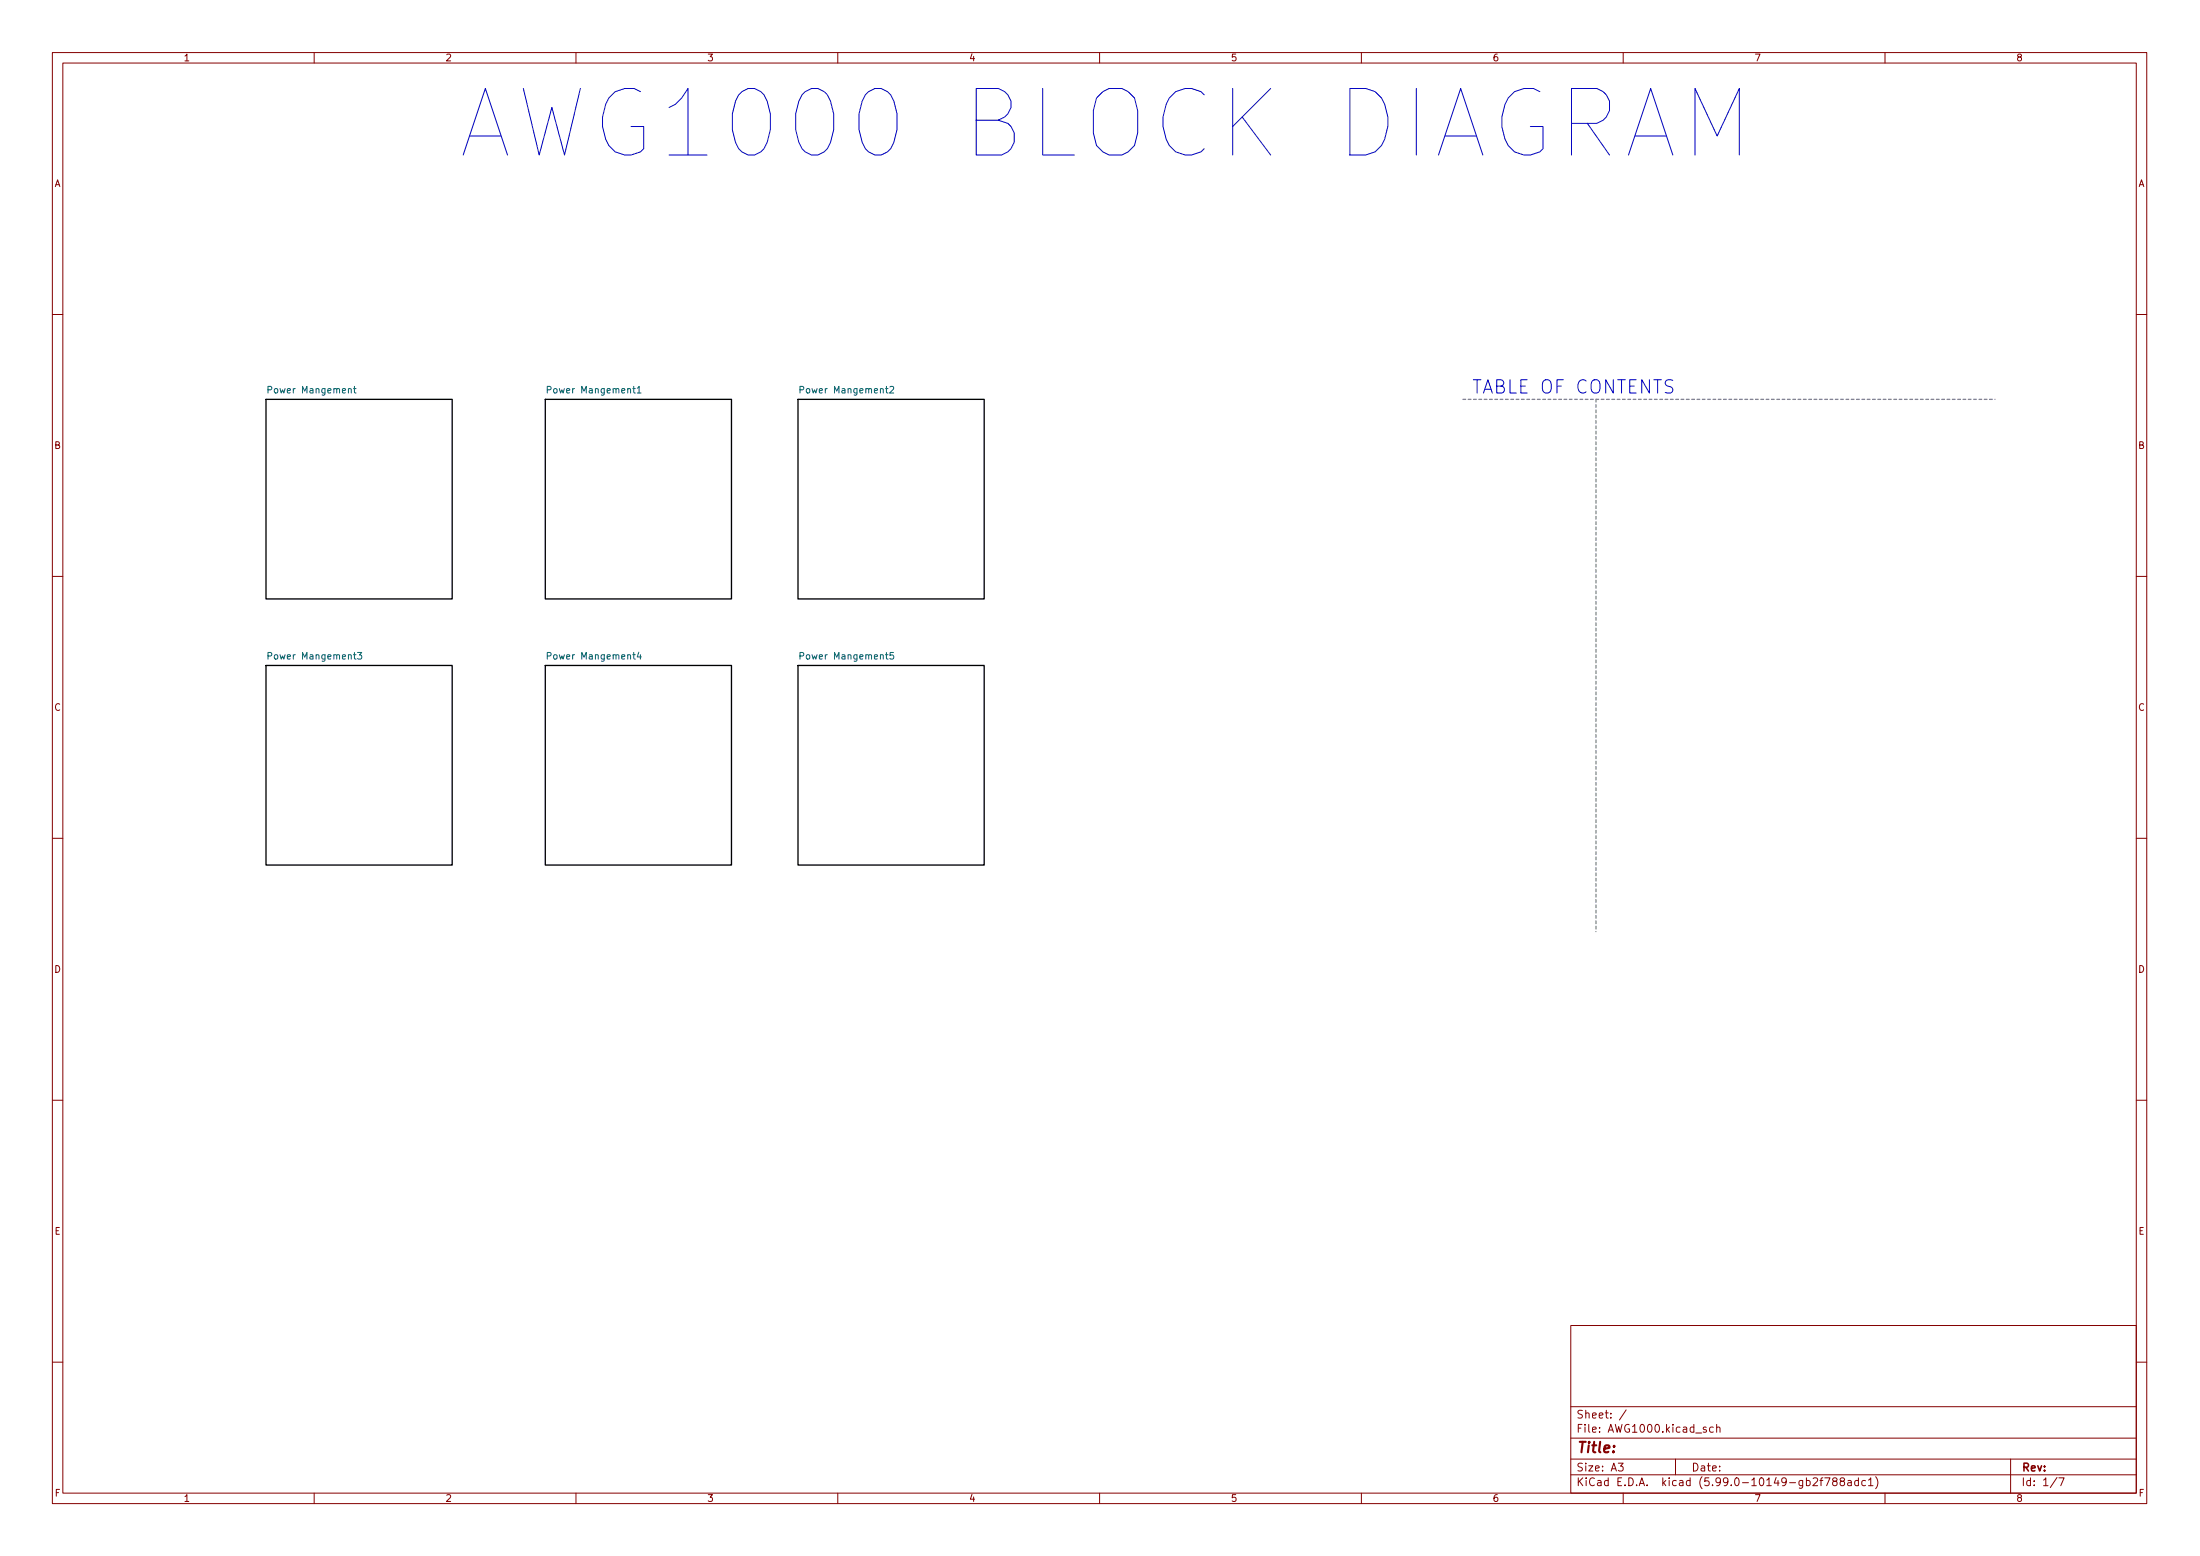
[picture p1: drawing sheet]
<svg xmlns="http://www.w3.org/2000/svg" width="420mm" height="297mm" viewBox="0 0 420 297" stroke-linecap="round" stroke-linejoin="round" font-family="sans-serif">
<g fill="none" stroke="#840000" stroke-width=".19">
<path d="M10 10h400v277h-400zM12 12h396v273h-396zM60 10v2M110 10v2M160 10v2M210 10v2M260 10v2M310 10v2M360 10v2M10 60h2M408 60h2M10 110h2"/>
<path d="M408 110h2M10 160h2M408 160h2M10 210h2M408 210h2M300 253h108v32h-108zM10 260h2M300 278.5h108M300 274.5h108M300 268.5h108M309.1 279.3h.9l-.5 .6 .4 .1v.7l-.2 .1-.6-.1M310.6 269.1l-1.3 2"/>
<path d="M320 278.5v3M325.9 272.5l-.4-.1-.2 .2 .1 .2 .5 .2v.3h-.6M327.2 272.5l-.4-.1-.3 .3 .1 .6h.6M327.9 272.6l.2-.2 .3 .1 .1 .9M327.9 271.9v1.5M384 278.5v6.5M408 260h2M60 285v2M110 285v2M160 285v2M210 285v2M260 285v2"/>
<path d="M300 281.5h108M310 285v2M346.3 282.3l.5-.2 .3 .2v.2l-.9 1.1h.9M347.6 282.6h.5M348.1 282.1l-.3 .2v1.3M348.5 282.1h1l-.6 1.5M350.3 282.8l-.3-.3 .1-.2 .2-.2 .4 .1 .2 .2-.1 .2-.7 .2-.1 .2 .1 .5 .2 .1h.3l.3-.3-.1-.4-.2-.1M351.7 282.8l-.3-.3 .1-.2 .2-.2 .4 .1 .2 .2-.1 .2-.6 .2-.2 .2 .1 .5 .2 .1h.3l.3-.3-.1-.4-.2-.1M352.9 282.7h.6l.1 .9M353.6 283h-.5a.29 .29 0 0 0-.3 .3 .29 .29 0 0 0 .3 .3l.5-.1M354.9 282.7l-.4-.1-.3 .3 .2 .6h.5M354.9 282.1v1.5"/>
<path d="M356.3 282.7l-.4-.1-.3 .3 .1 .6h.6M356.8 282.5l.5-.4v1.5M356.8 283.6h.9M358.2 281.9a1.72 1.72 0 0 1 0 2.3M360 285v2M392.9 282l-1.3 2M393.2 282.1h1l-.6 1.5"/>
</g>
<g fill="#fff" stroke="#fff" stroke-width=".19">
<path d="M50.8 76.2h35.6v38.1h-35.6z"/>
<path d="M104.1 76.2h35.6v38.1h-35.6z"/>
<path d="M50.8 127h35.6v38.1h-35.6z"/>
<path d="M104.1 127h35.6v38.1h-35.6z"/>
<path d="M152.4 127h35.6v38.1h-35.6z"/>
<path d="M152.4 76.2h35.6v38.1h-35.6z"/>
</g>
<path d="M50.8 76.2h35.6v38.1h-35.6zM104.1 76.2h35.6v38.1h-35.6zM152.4 76.2h35.6v38.1h-35.6zM50.8 127h35.6v38.1h-35.6zM104.1 127h35.6v38.1h-35.6zM152.4 127h35.6v38.1h-35.6z" fill="none" stroke="#000" stroke-width=".25"/>
<g fill="none" stroke="#006464" stroke-width=".19">
<path d="M51.2 74.4h.6l.1-.2-.1-.3-.6-.1v1.2M67.5 74.2h.5M67.7 73.8v1l.3 .2M104.5 74.4h.6l.1-.2v-.3l-.7-.1v1.2M120.9 74.2h.4M121 73.8v1l.3 .2M121.7 74.1l.4-.3v1.2M121.7 75h.7M152.8 74.4h.6l.1-.2-.1-.3-.6-.1v1.2M170 73.9l.4-.1 .3 .3-.8 .9h.8M51.2 125.2h.6l.1-.2-.1-.3-.6-.1v1.2M68.3 124.6h.8l-.4 .4 .3 .2v.5l-.2 .1-.5-.1"/>
<path d="M104.5 125.2h.6l.1-.2v-.3l-.7-.1v1.2M122 124.5l-.3 .9h.8M122.3 125v.8M152.8 125.2h.6l.1-.2-.1-.3-.6-.1v1.2M170.6 124.6h-.6v.6l.1-.2 .5 .1 .1 .2-.1 .4-.2 .1-.4-.1"/>
</g>
<path d="M88.5 29.6l4.2-12.7 4.2 12.7" fill="none" stroke="#0000c2" stroke-width=".19"/>
<path d="M279.4 76.2h101.6M304.8 76.2v101.6" fill="none" stroke="#848484" stroke-width=".25" stroke-dasharray=".5 .5"/>
<text font-size="17.7" fill="#0000c2" x="95.5" y="30.2">AWG1000 BLOCK DIAGRAM</text>
<text font-size="3.5" fill="#0000c2" x="281.9" y="75.2">TABLE OF CONTENTS</text>
<text font-size="2.8" fill="#840000" x="301" y="277.3">Title:</text>
<g font-size="2.1" fill="#840000">
<text x="301" y="273.5">File: AWG1000.kicad_sch</text>
<text x="301" y="270.8">Sheet: /</text>
<text x="301" y="280.9">Size: A3</text>
<text x="323" y="280.9">Date:</text>
<text x="386" y="280.9">Rev:</text>
<text x="301" y="283.7">KiCad E.D.A. kicad (5.99.0-10149-gb2f788adc1)</text>
<text x="386" y="283.7">Id: 1/7</text>
</g>
<g font-size="1.8" fill="#840000">
<text x="35" y="11.7">1</text>
<text x="85" y="11.7">2</text>
<text x="135" y="11.7">3</text>
<text x="185" y="11.7">4</text>
<text x="235" y="11.7">5</text>
<text x="285" y="11.7">6</text>
<text x="335" y="11.7">7</text>
<text x="385" y="11.7">8</text>
<text x="10.3" y="35.7">A</text>
<text x="408.3" y="35.7">A</text>
<text x="10.3" y="85.7">B</text>
<text x="408.3" y="85.7">B</text>
<text x="10.3" y="135.7">C</text>
<text x="408.3" y="135.7">C</text>
<text x="10.3" y="185.7">D</text>
<text x="408.3" y="185.7">D</text>
<text x="10.4" y="235.7">E</text>
<text x="408.4" y="235.7">E</text>
<text x="10.4" y="285.7">F</text>
<text x="35" y="286.7">1</text>
<text x="85" y="286.7">2</text>
<text x="135" y="286.7">3</text>
<text x="185" y="286.7">4</text>
<text x="235" y="286.7">5</text>
<text x="285" y="286.7">6</text>
<text x="335" y="286.7">7</text>
<text x="385" y="286.7">8</text>
<text x="408.4" y="285.7">F</text>
</g>
<g font-size="1.8" fill="#006464">
<text x="51.7" y="75.1">Power Mangement</text>
<text x="105.1" y="75.1">Power Mangement1</text>
<text x="153.4" y="75.1">Power Mangement2</text>
<text x="51.8" y="125.9">Power Mangement3</text>
<text x="105.1" y="125.9">Power Mangement4</text>
<text x="153.4" y="125.9">Power Mangement5</text>
</g>
</svg>
